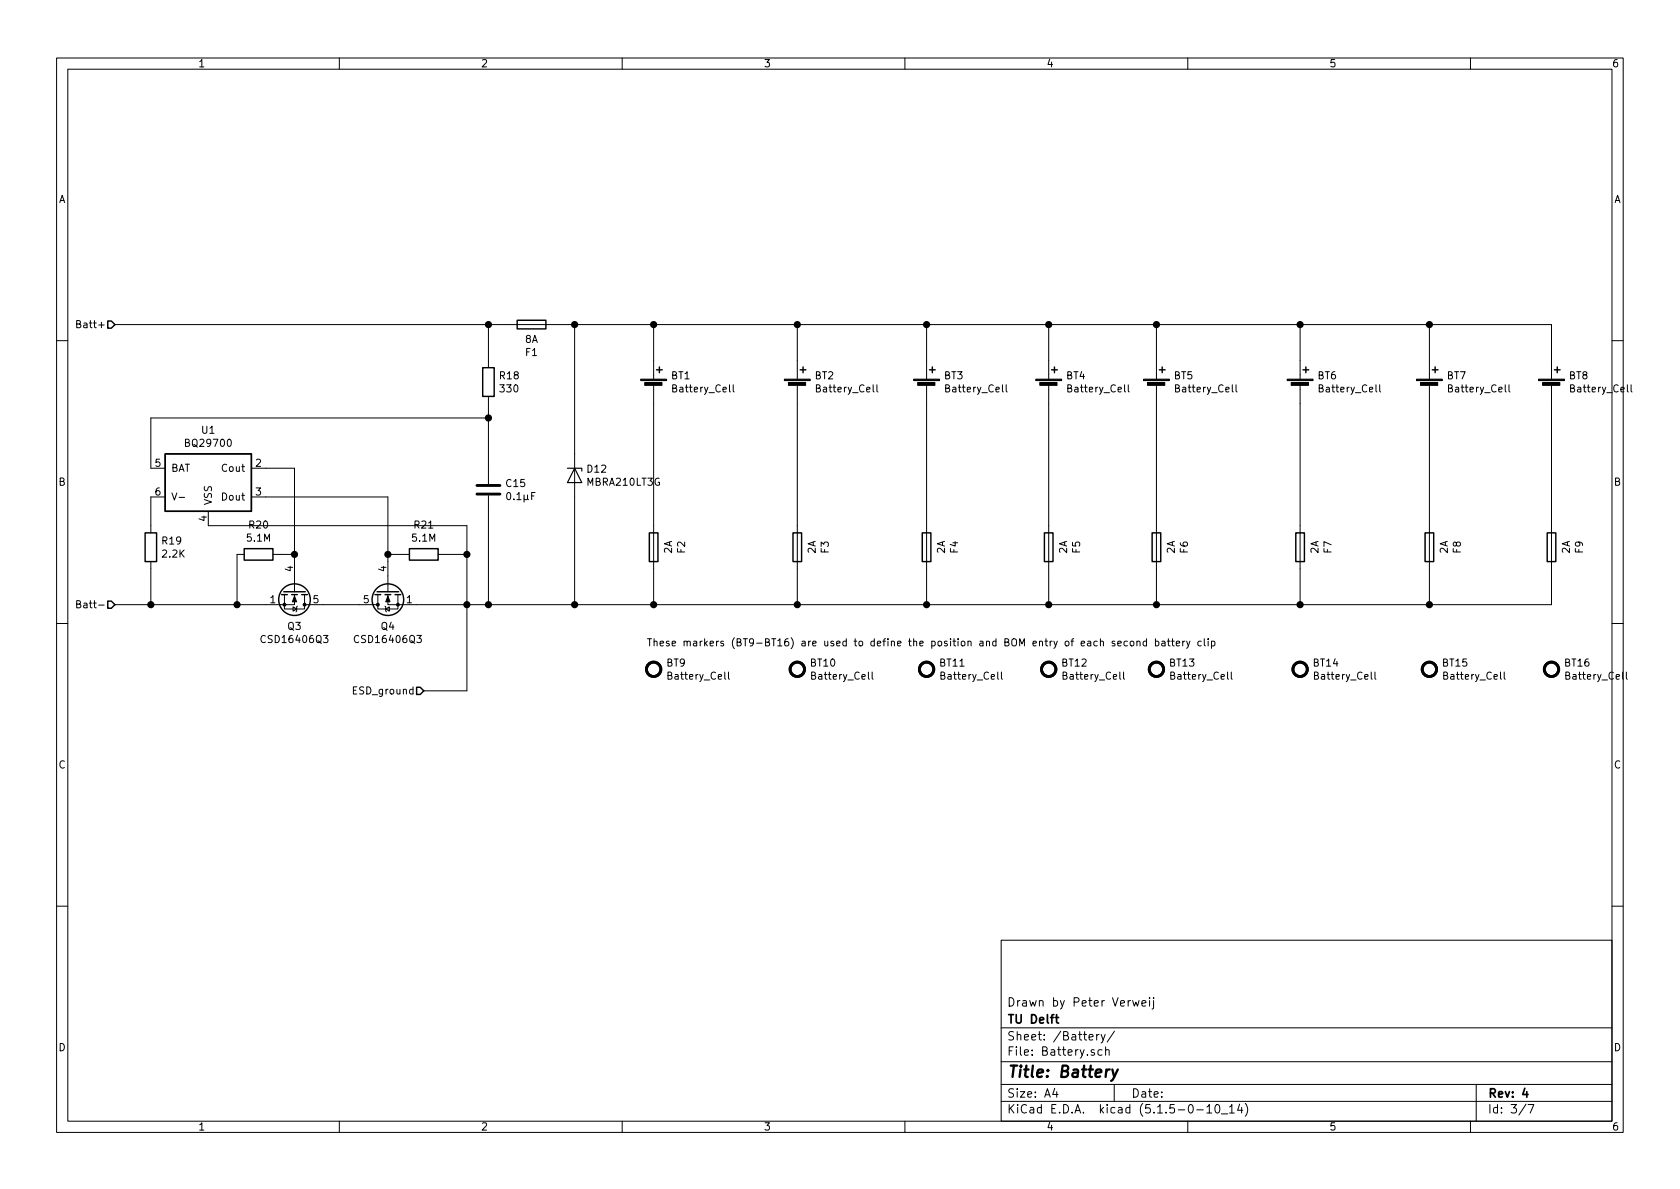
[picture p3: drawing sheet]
EESchema Schematic File Version 4
EELAYER 30 0
EELAYER END
$Descr A4 11693 8268
encoding utf-8
Sheet 3 7
Title "Battery"
Date ""
Rev "4"
Comp "TU Delft"
Comment1 "Drawn by Peter Verweij"
Comment2 ""
Comment3 ""
Comment4 ""
$EndDescr
$Comp
L Device:Battery_Cell BT1
U 1 1
P 4550 2700
AR Path="/5FE15474/5FDCBA31" Ref="BT1"  Part="1" 
AR Path="/6068BABB/5FDCBA31" Ref="BT?"  Part="1" 
F 0 "BT1" H 4668 2796 50  0000 L CNN
F 1 "Battery_Cell" H 4668 2705 50  0000 L CNN
F 2 "Footprints GNSS project:Keystone_246TR_20700" V 4550 2760 50  0001 C CNN
F 3 "~" V 4550 2760 50  0001 C CNN
F 4 "Keystone" H 4550 2700 50  0001 C CNN "Manufacturer_Name"
F 5 "246TR" H 4550 2700 50  0001 C CNN "Manufacturer_Part_Number"
F 6 "20700 battery clips" H 4550 2700 50  0001 C CNN "Description/Value"
F 7 "Thru-Hole" H 4550 2700 50  0001 C CNN "Type"
	1    4550 2700
	1    0    0    -1  
$EndComp
$Comp
L Device:Battery_Cell BT2
U 1 1
P 5550 2700
AR Path="/5FE15474/5FDCC7B2" Ref="BT2"  Part="1" 
AR Path="/6068BABB/5FDCC7B2" Ref="BT?"  Part="1" 
F 0 "BT2" H 5668 2796 50  0000 L CNN
F 1 "Battery_Cell" H 5668 2705 50  0000 L CNN
F 2 "Footprints GNSS project:Keystone_246TR_20700" V 5550 2760 50  0001 C CNN
F 3 "~" V 5550 2760 50  0001 C CNN
F 4 "Keystone" H 5550 2700 50  0001 C CNN "Manufacturer_Name"
F 5 "246TR" H 5550 2700 50  0001 C CNN "Manufacturer_Part_Number"
F 6 "20700 battery clips" H 5550 2700 50  0001 C CNN "Description/Value"
F 7 "Thru-Hole" H 5550 2700 50  0001 C CNN "Type"
	1    5550 2700
	1    0    0    -1  
$EndComp
$Comp
L Device:Battery_Cell BT3
U 1 1
P 6450 2700
AR Path="/5FE15474/5FDCD3CD" Ref="BT3"  Part="1" 
AR Path="/6068BABB/5FDCD3CD" Ref="BT?"  Part="1" 
F 0 "BT3" H 6568 2796 50  0000 L CNN
F 1 "Battery_Cell" H 6568 2705 50  0000 L CNN
F 2 "Footprints GNSS project:Keystone_246TR_20700" V 6450 2760 50  0001 C CNN
F 3 "~" V 6450 2760 50  0001 C CNN
F 4 "Keystone" H 6450 2700 50  0001 C CNN "Manufacturer_Name"
F 5 "246TR" H 6450 2700 50  0001 C CNN "Manufacturer_Part_Number"
F 6 "20700 battery clips" H 6450 2700 50  0001 C CNN "Description/Value"
F 7 "Thru-Hole" H 6450 2700 50  0001 C CNN "Type"
	1    6450 2700
	1    0    0    -1  
$EndComp
$Comp
L Device:Battery_Cell BT4
U 1 1
P 7300 2700
AR Path="/5FE15474/5FDCDF77" Ref="BT4"  Part="1" 
AR Path="/6068BABB/5FDCDF77" Ref="BT?"  Part="1" 
F 0 "BT4" H 7418 2796 50  0000 L CNN
F 1 "Battery_Cell" H 7418 2705 50  0000 L CNN
F 2 "Footprints GNSS project:Keystone_246TR_20700" V 7300 2760 50  0001 C CNN
F 3 "~" V 7300 2760 50  0001 C CNN
F 4 "Keystone" H 7300 2700 50  0001 C CNN "Manufacturer_Name"
F 5 "246TR" H 7300 2700 50  0001 C CNN "Manufacturer_Part_Number"
F 6 "20700 battery clips" H 7300 2700 50  0001 C CNN "Description/Value"
F 7 "Thru-Hole" H 7300 2700 50  0001 C CNN "Type"
	1    7300 2700
	1    0    0    -1  
$EndComp
$Comp
L Device:Fuse F?
U 1 1
P 4550 3800
AR Path="/5FDCEBC8" Ref="F?"  Part="1" 
AR Path="/5FDB3AF9/5FDCEBC8" Ref="F?"  Part="1" 
AR Path="/5FE15474/5FDCEBC8" Ref="F2"  Part="1" 
AR Path="/6068BABB/5FDCEBC8" Ref="F?"  Part="1" 
F 0 "F2" V 4353 3800 50  0000 C CNN
F 1 "2A" V 4444 3800 50  0000 C CNN
F 2 "Fuse:Fuseholder_Cylinder-5x20mm_Schurter_0031_8201_Horizontal_Open" V 4480 3800 50  0001 C CNN
F 3 "~" H 4550 3800 50  0001 C CNN
F 4 "Schurter" V 4550 3800 50  0001 C CNN "Manufacturer_Name"
F 5 "0031.8201" H 4550 3800 50  0001 C CNN "Manufacturer_Part_Number"
F 6 "20x5 Fuse holder" H 4550 3800 50  0001 C CNN "Description/Value"
F 7 "Thru-Hole" H 4550 3800 50  0001 C CNN "Type"
	1    4550 3800
	-1   0    0    1   
$EndComp
$Comp
L Device:Fuse F?
U 1 1
P 5550 3800
AR Path="/5FDCFB12" Ref="F?"  Part="1" 
AR Path="/5FDB3AF9/5FDCFB12" Ref="F?"  Part="1" 
AR Path="/5FE15474/5FDCFB12" Ref="F3"  Part="1" 
AR Path="/6068BABB/5FDCFB12" Ref="F?"  Part="1" 
F 0 "F3" V 5353 3800 50  0000 C CNN
F 1 "2A" V 5444 3800 50  0000 C CNN
F 2 "Fuse:Fuseholder_Cylinder-5x20mm_Schurter_0031_8201_Horizontal_Open" V 5480 3800 50  0001 C CNN
F 3 "~" H 5550 3800 50  0001 C CNN
F 4 "Schurter" V 5550 3800 50  0001 C CNN "Manufacturer_Name"
F 5 "0031.8201" H 5550 3800 50  0001 C CNN "Manufacturer_Part_Number"
F 6 "20x5 Fuse holder" H 5550 3800 50  0001 C CNN "Description/Value"
F 7 "Thru-Hole" H 5550 3800 50  0001 C CNN "Type"
	1    5550 3800
	-1   0    0    1   
$EndComp
$Comp
L Device:Fuse F?
U 1 1
P 6450 3800
AR Path="/5FDD080E" Ref="F?"  Part="1" 
AR Path="/5FDB3AF9/5FDD080E" Ref="F?"  Part="1" 
AR Path="/5FE15474/5FDD080E" Ref="F4"  Part="1" 
AR Path="/6068BABB/5FDD080E" Ref="F?"  Part="1" 
F 0 "F4" V 6253 3800 50  0000 C CNN
F 1 "2A" V 6344 3800 50  0000 C CNN
F 2 "Fuse:Fuseholder_Cylinder-5x20mm_Schurter_0031_8201_Horizontal_Open" V 6380 3800 50  0001 C CNN
F 3 "~" H 6450 3800 50  0001 C CNN
F 4 "Schurter" V 6450 3800 50  0001 C CNN "Manufacturer_Name"
F 5 "0031.8201" H 6450 3800 50  0001 C CNN "Manufacturer_Part_Number"
F 6 "20x5 Fuse holder" H 6450 3800 50  0001 C CNN "Description/Value"
F 7 "Thru-Hole" H 6450 3800 50  0001 C CNN "Type"
	1    6450 3800
	-1   0    0    1   
$EndComp
$Comp
L Device:Fuse F?
U 1 1
P 7300 3800
AR Path="/5FDD11F3" Ref="F?"  Part="1" 
AR Path="/5FDB3AF9/5FDD11F3" Ref="F?"  Part="1" 
AR Path="/5FE15474/5FDD11F3" Ref="F5"  Part="1" 
AR Path="/6068BABB/5FDD11F3" Ref="F?"  Part="1" 
F 0 "F5" V 7103 3800 50  0000 C CNN
F 1 "2A" V 7194 3800 50  0000 C CNN
F 2 "Fuse:Fuseholder_Cylinder-5x20mm_Schurter_0031_8201_Horizontal_Open" V 7230 3800 50  0001 C CNN
F 3 "~" H 7300 3800 50  0001 C CNN
F 4 "Schurter" V 7300 3800 50  0001 C CNN "Manufacturer_Name"
F 5 "0031.8201" H 7300 3800 50  0001 C CNN "Manufacturer_Part_Number"
F 6 "20x5 Fuse holder" H 7300 3800 50  0001 C CNN "Description/Value"
F 7 "Thru-Hole" H 7300 3800 50  0001 C CNN "Type"
	1    7300 3800
	-1   0    0    1   
$EndComp
$Comp
L Device:D_Zener D12
U 1 1
P 4000 3300
AR Path="/5FE15474/5FDDB246" Ref="D12"  Part="1" 
AR Path="/6068BABB/5FDDB246" Ref="D?"  Part="1" 
F 0 "D12" V 3954 3379 50  0000 L CNN
F 1 "MBRA210LT3G" V 4045 3379 50  0000 L CNN
F 2 "Footprints GNSS project:MBRA210LT3G" H 4000 3300 50  0001 C CNN
F 3 "~" H 4000 3300 50  0001 C CNN
F 4 "Schottkey diode" H 4000 3300 50  0001 C CNN "Description/Value"
F 5 "DO-214AC" H 4000 3300 50  0001 C CNN "Footprint type"
F 6 "ON Semiconductor" H 4000 3300 50  0001 C CNN "Manufacturer_Name"
F 7 "MBRA210LT3G" H 4000 3300 50  0001 C CNN "Manufacturer_Part_Number"
F 8 "SMD" H 4000 3300 50  0001 C CNN "Type"
	1    4000 3300
	0    1    1    0   
$EndComp
Connection ~ 4550 4200
Connection ~ 5550 4200
Wire Wire Line
	5550 4200 6450 4200
Connection ~ 6450 4200
Wire Wire Line
	6450 4200 7300 4200
Wire Wire Line
	7300 4200 7300 3950
Text HLabel 800  2250 0    50   Input ~ 0
Batt+
Text HLabel 800  4200 0    50   Input ~ 0
Batt-
Wire Wire Line
	4550 2500 4550 2250
Wire Wire Line
	5550 2500 5550 2250
Connection ~ 5550 2250
Wire Wire Line
	5550 2250 6450 2250
Wire Wire Line
	6450 2500 6450 2250
Connection ~ 6450 2250
Wire Wire Line
	6450 2250 7300 2250
Wire Wire Line
	7300 2500 7300 2250
Wire Wire Line
	4550 3950 4550 4200
Wire Wire Line
	5550 3950 5550 4200
Wire Wire Line
	6450 3950 6450 4200
Wire Wire Line
	4550 2800 4550 3650
Wire Wire Line
	5550 2800 5550 3650
Wire Wire Line
	6450 2800 6450 3650
Wire Wire Line
	7300 2800 7300 3650
Wire Wire Line
	10800 2800 10800 3650
Wire Wire Line
	9950 2800 9950 3650
Wire Wire Line
	9050 2800 9050 3650
Wire Wire Line
	8050 2800 8050 3650
Wire Wire Line
	9950 3950 9950 4200
Wire Wire Line
	9050 3950 9050 4200
Wire Wire Line
	8050 3950 8050 4200
Wire Wire Line
	10800 2500 10800 2250
Wire Wire Line
	9950 2250 10800 2250
Connection ~ 9950 2250
Wire Wire Line
	9950 2500 9950 2250
Wire Wire Line
	9050 2250 9950 2250
Connection ~ 9050 2250
Wire Wire Line
	9050 2500 9050 2250
Wire Wire Line
	8050 2250 9050 2250
Connection ~ 8050 2250
Wire Wire Line
	8050 2500 8050 2250
Wire Wire Line
	10800 4200 10800 3950
Wire Wire Line
	9950 4200 10800 4200
Connection ~ 9950 4200
Wire Wire Line
	9050 4200 9950 4200
Connection ~ 9050 4200
Wire Wire Line
	8050 4200 9050 4200
Connection ~ 8050 4200
$Comp
L Device:Fuse F?
U 1 1
P 10800 3800
AR Path="/5FE31565" Ref="F?"  Part="1" 
AR Path="/5FDB3AF9/5FE31565" Ref="F?"  Part="1" 
AR Path="/5FE15474/5FE31565" Ref="F9"  Part="1" 
AR Path="/6068BABB/5FE31565" Ref="F?"  Part="1" 
F 0 "F9" V 10603 3800 50  0000 C CNN
F 1 "2A" V 10694 3800 50  0000 C CNN
F 2 "Fuse:Fuseholder_Cylinder-5x20mm_Schurter_0031_8201_Horizontal_Open" V 10730 3800 50  0001 C CNN
F 3 "~" H 10800 3800 50  0001 C CNN
F 4 "Schurter" V 10800 3800 50  0001 C CNN "Manufacturer_Name"
F 5 "0031.8201" H 10800 3800 50  0001 C CNN "Manufacturer_Part_Number"
F 6 "20x5 Fuse holder" H 10800 3800 50  0001 C CNN "Description/Value"
F 7 "Thru-Hole" H 10800 3800 50  0001 C CNN "Type"
	1    10800 3800
	-1   0    0    1   
$EndComp
$Comp
L Device:Fuse F?
U 1 1
P 9950 3800
AR Path="/5FE3155B" Ref="F?"  Part="1" 
AR Path="/5FDB3AF9/5FE3155B" Ref="F?"  Part="1" 
AR Path="/5FE15474/5FE3155B" Ref="F8"  Part="1" 
AR Path="/6068BABB/5FE3155B" Ref="F?"  Part="1" 
F 0 "F8" V 9753 3800 50  0000 C CNN
F 1 "2A" V 9844 3800 50  0000 C CNN
F 2 "Fuse:Fuseholder_Cylinder-5x20mm_Schurter_0031_8201_Horizontal_Open" V 9880 3800 50  0001 C CNN
F 3 "~" H 9950 3800 50  0001 C CNN
F 4 "Schurter" V 9950 3800 50  0001 C CNN "Manufacturer_Name"
F 5 "0031.8201" H 9950 3800 50  0001 C CNN "Manufacturer_Part_Number"
F 6 "20x5 Fuse holder" H 9950 3800 50  0001 C CNN "Description/Value"
F 7 "Thru-Hole" H 9950 3800 50  0001 C CNN "Type"
	1    9950 3800
	-1   0    0    1   
$EndComp
$Comp
L Device:Fuse F?
U 1 1
P 9050 3800
AR Path="/5FE31551" Ref="F?"  Part="1" 
AR Path="/5FDB3AF9/5FE31551" Ref="F?"  Part="1" 
AR Path="/5FE15474/5FE31551" Ref="F7"  Part="1" 
AR Path="/6068BABB/5FE31551" Ref="F?"  Part="1" 
F 0 "F7" V 8853 3800 50  0000 C CNN
F 1 "2A" V 8944 3800 50  0000 C CNN
F 2 "Fuse:Fuseholder_Cylinder-5x20mm_Schurter_0031_8201_Horizontal_Open" V 8980 3800 50  0001 C CNN
F 3 "~" H 9050 3800 50  0001 C CNN
F 4 "Schurter" V 9050 3800 50  0001 C CNN "Manufacturer_Name"
F 5 "0031.8201" H 9050 3800 50  0001 C CNN "Manufacturer_Part_Number"
F 6 "20x5 Fuse holder" H 9050 3800 50  0001 C CNN "Description/Value"
F 7 "Thru-Hole" H 9050 3800 50  0001 C CNN "Type"
	1    9050 3800
	-1   0    0    1   
$EndComp
$Comp
L Device:Fuse F?
U 1 1
P 8050 3800
AR Path="/5FE31547" Ref="F?"  Part="1" 
AR Path="/5FDB3AF9/5FE31547" Ref="F?"  Part="1" 
AR Path="/5FE15474/5FE31547" Ref="F6"  Part="1" 
AR Path="/6068BABB/5FE31547" Ref="F?"  Part="1" 
F 0 "F6" V 7853 3800 50  0000 C CNN
F 1 "2A" V 7944 3800 50  0000 C CNN
F 2 "Fuse:Fuseholder_Cylinder-5x20mm_Schurter_0031_8201_Horizontal_Open" V 7980 3800 50  0001 C CNN
F 3 "~" H 8050 3800 50  0001 C CNN
F 4 "Schurter" V 8050 3800 50  0001 C CNN "Manufacturer_Name"
F 5 "0031.8201" H 8050 3800 50  0001 C CNN "Manufacturer_Part_Number"
F 6 "20x5 Fuse holder" H 8050 3800 50  0001 C CNN "Description/Value"
F 7 "Thru-Hole" H 8050 3800 50  0001 C CNN "Type"
	1    8050 3800
	-1   0    0    1   
$EndComp
$Comp
L Device:Battery_Cell BT8
U 1 1
P 10800 2700
AR Path="/5FE15474/5FE3153D" Ref="BT8"  Part="1" 
AR Path="/6068BABB/5FE3153D" Ref="BT?"  Part="1" 
F 0 "BT8" H 10918 2796 50  0000 L CNN
F 1 "Battery_Cell" H 10918 2705 50  0000 L CNN
F 2 "Footprints GNSS project:Keystone_246TR_20700" V 10800 2760 50  0001 C CNN
F 3 "~" V 10800 2760 50  0001 C CNN
F 4 "Keystone" H 10800 2700 50  0001 C CNN "Manufacturer_Name"
F 5 "246TR" H 10800 2700 50  0001 C CNN "Manufacturer_Part_Number"
F 6 "20700 battery clips" H 10800 2700 50  0001 C CNN "Description/Value"
F 7 "Thru-Hole" H 10800 2700 50  0001 C CNN "Type"
	1    10800 2700
	1    0    0    -1  
$EndComp
$Comp
L Device:Battery_Cell BT7
U 1 1
P 9950 2700
AR Path="/5FE15474/5FE31533" Ref="BT7"  Part="1" 
AR Path="/6068BABB/5FE31533" Ref="BT?"  Part="1" 
F 0 "BT7" H 10068 2796 50  0000 L CNN
F 1 "Battery_Cell" H 10068 2705 50  0000 L CNN
F 2 "Footprints GNSS project:Keystone_246TR_20700" V 9950 2760 50  0001 C CNN
F 3 "~" V 9950 2760 50  0001 C CNN
F 4 "Keystone" H 9950 2700 50  0001 C CNN "Manufacturer_Name"
F 5 "246TR" H 9950 2700 50  0001 C CNN "Manufacturer_Part_Number"
F 6 "20700 battery clips" H 9950 2700 50  0001 C CNN "Description/Value"
F 7 "Thru-Hole" H 9950 2700 50  0001 C CNN "Type"
	1    9950 2700
	1    0    0    -1  
$EndComp
$Comp
L Device:Battery_Cell BT6
U 1 1
P 9050 2700
AR Path="/5FE15474/5FE31529" Ref="BT6"  Part="1" 
AR Path="/6068BABB/5FE31529" Ref="BT?"  Part="1" 
F 0 "BT6" H 9168 2796 50  0000 L CNN
F 1 "Battery_Cell" H 9168 2705 50  0000 L CNN
F 2 "Footprints GNSS project:Keystone_246TR_20700" V 9050 2760 50  0001 C CNN
F 3 "~" V 9050 2760 50  0001 C CNN
F 4 "Keystone" H 9050 2700 50  0001 C CNN "Manufacturer_Name"
F 5 "246TR" H 9050 2700 50  0001 C CNN "Manufacturer_Part_Number"
F 6 "20700 battery clips" H 9050 2700 50  0001 C CNN "Description/Value"
F 7 "Thru-Hole" H 9050 2700 50  0001 C CNN "Type"
	1    9050 2700
	1    0    0    -1  
$EndComp
$Comp
L Device:Battery_Cell BT5
U 1 1
P 8050 2700
AR Path="/5FE15474/5FE3151F" Ref="BT5"  Part="1" 
AR Path="/6068BABB/5FE3151F" Ref="BT?"  Part="1" 
F 0 "BT5" H 8168 2796 50  0000 L CNN
F 1 "Battery_Cell" H 8168 2705 50  0000 L CNN
F 2 "Footprints GNSS project:Keystone_246TR_20700" V 8050 2760 50  0001 C CNN
F 3 "~" V 8050 2760 50  0001 C CNN
F 4 "Keystone" H 8050 2700 50  0001 C CNN "Manufacturer_Name"
F 5 "246TR" H 8050 2700 50  0001 C CNN "Manufacturer_Part_Number"
F 6 "20700 battery clips" H 8050 2700 50  0001 C CNN "Description/Value"
F 7 "Thru-Hole" H 8050 2700 50  0001 C CNN "Type"
	1    8050 2700
	1    0    0    -1  
$EndComp
Wire Wire Line
	7300 4200 8050 4200
Connection ~ 7300 4200
Wire Wire Line
	7300 2250 8050 2250
Connection ~ 7300 2250
Wire Wire Line
	4550 4200 5550 4200
Wire Wire Line
	4550 2250 5550 2250
Connection ~ 4550 2250
Wire Wire Line
	4000 3450 4000 4200
Wire Wire Line
	4000 3150 4000 2250
Wire Wire Line
	800  4200 1050 4200
Wire Wire Line
	1650 4200 1850 4200
Connection ~ 1650 4200
Wire Wire Line
	1650 3850 1650 4200
Wire Wire Line
	2050 3850 2050 3250
Connection ~ 2050 3850
Wire Wire Line
	2050 3850 1950 3850
Wire Wire Line
	3250 3850 3250 4200
Connection ~ 3250 3850
Wire Wire Line
	3100 3850 3250 3850
Wire Wire Line
	2700 3850 2700 3450
Connection ~ 2700 3850
Wire Wire Line
	2700 3850 2800 3850
$Comp
L Device:R R20
U 1 1
P 1800 3850
AR Path="/5FE15474/5FE8A15A" Ref="R20"  Part="1" 
AR Path="/6068BABB/5FE8A15A" Ref="R?"  Part="1" 
F 0 "R20" V 1593 3850 50  0000 C CNN
F 1 "5.1M" V 1684 3850 50  0000 C CNN
F 2 "Resistor_SMD:R_0603_1608Metric" V 1730 3850 50  0001 C CNN
F 3 "~" H 1800 3850 50  0001 C CNN
F 4 "SMD 5.1M resistor" H 1800 3850 50  0001 C CNN "Description/Value"
F 5 "0603inch 1608metric" H 1800 3850 50  0001 C CNN "Footprint type"
F 6 "Vishay" H 1800 3850 50  0001 C CNN "Manufacturer_Name"
F 7 "SMD" H 1800 3850 50  0001 C CNN "Type"
F 8 "CRCW06035M10FKEA" H 1800 3850 50  0001 C CNN "Manufacturer_Part_Number"
	1    1800 3850
	0    1    1    0   
$EndComp
$Comp
L Device:R R21
U 1 1
P 2950 3850
AR Path="/5FE15474/5FE898D1" Ref="R21"  Part="1" 
AR Path="/6068BABB/5FE898D1" Ref="R?"  Part="1" 
F 0 "R21" V 2743 3850 50  0000 C CNN
F 1 "5.1M" V 2834 3850 50  0000 C CNN
F 2 "Resistor_SMD:R_0603_1608Metric" V 2880 3850 50  0001 C CNN
F 3 "~" H 2950 3850 50  0001 C CNN
F 4 "SMD 5.1M resistor" H 2950 3850 50  0001 C CNN "Description/Value"
F 5 "0603inch 1608metric" H 2950 3850 50  0001 C CNN "Footprint type"
F 6 "Vishay" H 2950 3850 50  0001 C CNN "Manufacturer_Name"
F 7 "SMD" H 2950 3850 50  0001 C CNN "Type"
F 8 "CRCW06035M10FKEA" H 2950 3850 50  0001 C CNN "Manufacturer_Part_Number"
	1    2950 3850
	0    1    1    0   
$EndComp
Wire Wire Line
	3400 2250 3550 2250
$Comp
L Battery_Management:BQ297xy U1
U 1 1
P 1450 3350
AR Path="/5FE15474/5FDD9435" Ref="U1"  Part="1" 
AR Path="/6068BABB/5FDD9435" Ref="U?"  Part="1" 
F 0 "U1" H 1450 3717 50  0000 C CNN
F 1 "BQ29700" H 1450 3626 50  0000 C CNN
F 2 "Package_SON:WSON-6_1.5x1.5mm_P0.5mm" H 1450 3700 50  0001 C CNN
F 3 "http://www.ti.com/lit/ds/symlink/bq2970.pdf" H 1200 3550 50  0001 C CNN
F 4 "Battery protection circuit" H 1450 3350 50  0001 C CNN "Description/Value"
F 5 "WSON-6" H 1450 3350 50  0001 C CNN "Footprint type"
F 6 "Texas Instruments" H 1450 3350 50  0001 C CNN "Manufacturer_Name"
F 7 "BQ29700DSER" H 1450 3350 50  0001 C CNN "Manufacturer_Part_Number"
F 8 "SMD" H 1450 3350 50  0001 C CNN "Type"
	1    1450 3350
	1    0    0    -1  
$EndComp
Wire Wire Line
	1450 3650 3250 3650
Wire Wire Line
	3250 3650 3250 3850
Wire Wire Line
	1050 3450 1050 3650
$Comp
L Device:R R19
U 1 1
P 1050 3800
AR Path="/5FE15474/5FE0D97D" Ref="R19"  Part="1" 
AR Path="/6068BABB/5FE0D97D" Ref="R?"  Part="1" 
F 0 "R19" H 1120 3846 50  0000 L CNN
F 1 "2.2K" H 1120 3755 50  0000 L CNN
F 2 "Resistor_SMD:R_0603_1608Metric" V 980 3800 50  0001 C CNN
F 3 "~" H 1050 3800 50  0001 C CNN
F 4 "SMD 2.2K resistor" H 1050 3800 50  0001 C CNN "Description/Value"
F 5 "0603inch 1608metric" H 1050 3800 50  0001 C CNN "Footprint type"
F 6 "Vishay" H 1050 3800 50  0001 C CNN "Manufacturer_Name"
F 7 "SMD" H 1050 3800 50  0001 C CNN "Type"
F 8 "CRCW06032K20JNEA" H 1050 3800 50  0001 C CNN "Manufacturer_Part_Number"
	1    1050 3800
	1    0    0    -1  
$EndComp
Wire Wire Line
	1050 3950 1050 4200
$Comp
L Device:R R18
U 1 1
P 3400 2650
AR Path="/5FE15474/5FE0DD2D" Ref="R18"  Part="1" 
AR Path="/6068BABB/5FE0DD2D" Ref="R?"  Part="1" 
F 0 "R18" H 3470 2696 50  0000 L CNN
F 1 "330" H 3470 2605 50  0000 L CNN
F 2 "Resistor_SMD:R_0603_1608Metric" V 3330 2650 50  0001 C CNN
F 3 "~" H 3400 2650 50  0001 C CNN
F 4 "SMD 330ohm resistor" H 3400 2650 50  0001 C CNN "Description/Value"
F 5 "0603inch 1608metric" H 3400 2650 50  0001 C CNN "Footprint type"
F 6 "Vishay" H 3400 2650 50  0001 C CNN "Manufacturer_Name"
F 7 "SMD" H 3400 2650 50  0001 C CNN "Type"
F 8 "CRCW0603330RFKEA" H 3400 2650 50  0001 C CNN "Manufacturer_Part_Number"
	1    3400 2650
	1    0    0    -1  
$EndComp
$Comp
L Device:C C15
U 1 1
P 3400 3400
AR Path="/5FE15474/5FE16846" Ref="C15"  Part="1" 
AR Path="/6068BABB/5FE16846" Ref="C?"  Part="1" 
F 0 "C15" H 3515 3446 50  0000 L CNN
F 1 "0.1µF" H 3515 3355 50  0000 L CNN
F 2 "Capacitor_SMD:C_0603_1608Metric" H 3438 3250 50  0001 C CNN
F 3 "~" H 3400 3400 50  0001 C CNN
F 4 "SMD 0.1µF capacitor" H 3400 3400 50  0001 C CNN "Description/Value"
F 5 "0603inch 1608metric" H 3400 3400 50  0001 C CNN "Footprint type"
F 6 "AVX" H 3400 3400 50  0001 C CNN "Manufacturer_Name"
F 7 "06035L104K4T4A" H 3400 3400 50  0001 C CNN "Manufacturer_Part_Number"
F 8 "SMD" H 3400 3400 50  0001 C CNN "Type"
	1    3400 3400
	1    0    0    -1  
$EndComp
Wire Wire Line
	3400 3250 3400 2900
Wire Wire Line
	3400 2500 3400 2250
Wire Wire Line
	3400 3550 3400 4200
Wire Wire Line
	3400 2900 1050 2900
Wire Wire Line
	1050 2900 1050 3250
Connection ~ 3400 2900
Wire Wire Line
	3400 2900 3400 2800
Wire Wire Line
	2700 3900 2700 3850
Wire Wire Line
	2700 3450 1850 3450
Wire Wire Line
	2050 3900 2050 3850
Wire Wire Line
	2050 3250 1850 3250
$Comp
L Transistor_FET:CSD16401Q5 Q3
U 1 1
P 2050 4100
AR Path="/5FE15474/5FE343F6" Ref="Q3"  Part="1" 
AR Path="/6068BABB/5FE343F6" Ref="Q?"  Part="1" 
F 0 "Q3" V 2299 4100 50  0000 C CNN
F 1 "CSD16406Q3" V 2390 4100 50  0000 C CNN
F 2 "Footprints GNSS project:VSON-8_3.3x3.3mm_P0.65mm_NexFET" H 2250 4025 50  0001 L CIN
F 3 "http://www.ti.com/lit/gpn/csd16401q5" V 2050 4100 50  0001 L CNN
F 4 "N-Channel mosfet" H 2050 4100 50  0001 C CNN "Description/Value"
F 5 "3.3mmx3.3mm NexFET" H 2050 4100 50  0001 C CNN "Footprint type"
F 6 "Texas Instruments" H 2050 4100 50  0001 C CNN "Manufacturer_Name"
F 7 "CSD16406Q3" H 2050 4100 50  0001 C CNN "Manufacturer_Part_Number"
F 8 "SMD" H 2050 4100 50  0001 C CNN "Type"
	1    2050 4100
	0    1    1    0   
$EndComp
$Comp
L Transistor_FET:CSD16401Q5 Q4
U 1 1
P 2700 4100
AR Path="/5FE15474/5FE4515D" Ref="Q4"  Part="1" 
AR Path="/6068BABB/5FE4515D" Ref="Q?"  Part="1" 
F 0 "Q4" V 2949 4100 50  0000 C CNN
F 1 "CSD16406Q3" V 3040 4100 50  0000 C CNN
F 2 "Footprints GNSS project:VSON-8_3.3x3.3mm_P0.65mm_NexFET" H 2900 4025 50  0001 L CIN
F 3 "http://www.ti.com/lit/gpn/csd16401q5" V 2700 4100 50  0001 L CNN
F 4 "N-Channel mosfet" H 2700 4100 50  0001 C CNN "Description/Value"
F 5 "3.3mmx3.3mm NexFET" H 2700 4100 50  0001 C CNN "Footprint type"
F 6 "Texas Instruments" H 2700 4100 50  0001 C CNN "Manufacturer_Name"
F 7 "CSD16406Q3" H 2700 4100 50  0001 C CNN "Manufacturer_Part_Number"
F 8 "SMD" H 2700 4100 50  0001 C CNN "Type"
	1    2700 4100
	0    -1   1    0   
$EndComp
Wire Wire Line
	1050 4200 1650 4200
Wire Wire Line
	2500 4200 2250 4200
Wire Wire Line
	2900 4200 3250 4200
Connection ~ 1050 4200
Wire Wire Line
	3250 4200 3400 4200
Connection ~ 3250 4200
Connection ~ 3400 2250
Connection ~ 3400 4200
$Comp
L Device:Fuse F?
U 1 1
P 3700 2250
AR Path="/5FE4DA24" Ref="F?"  Part="1" 
AR Path="/5FDB3AF9/5FE4DA24" Ref="F?"  Part="1" 
AR Path="/5FE15474/5FE4DA24" Ref="F1"  Part="1" 
AR Path="/6068BABB/5FE4DA24" Ref="F?"  Part="1" 
F 0 "F1" V 3503 2250 50  0000 C CNN
F 1 "8A" V 3594 2250 50  0000 C CNN
F 2 "Fuse:Fuseholder_Cylinder-5x20mm_Schurter_0031_8201_Horizontal_Open" V 3630 2250 50  0001 C CNN
F 3 "~" H 3700 2250 50  0001 C CNN
F 4 "Schurter" V 3700 2250 50  0001 C CNN "Manufacturer_Name"
F 5 "0031.8201" H 3700 2250 50  0001 C CNN "Manufacturer_Part_Number"
F 6 "20x5 Fuse holder" H 3700 2250 50  0001 C CNN "Description/Value"
F 7 "Thru-Hole" H 3700 2250 50  0001 C CNN "Type"
	1    3700 2250
	0    -1   -1   0   
$EndComp
Wire Wire Line
	3400 4200 4000 4200
Connection ~ 4000 2250
Connection ~ 4000 4200
Wire Wire Line
	4000 2250 4550 2250
Wire Wire Line
	4000 4200 4550 4200
Wire Wire Line
	3850 2250 4000 2250
Wire Wire Line
	800  2250 3400 2250
Text HLabel 2950 4800 0    50   Input ~ 0
ESD_ground
Wire Wire Line
	3250 4200 3250 4800
Wire Wire Line
	2950 4800 3250 4800
$Comp
L Mechanical:Fiducial BT9
U 1 1
P 4550 4650
AR Path="/5FE15474/6058D5B1" Ref="BT9"  Part="1" 
AR Path="/6068BABB/6058D5B1" Ref="BT?"  Part="1" 
F 0 "BT9" H 4635 4696 50  0000 L CNN
F 1 "Battery_Cell" H 4635 4605 50  0000 L CNN
F 2 "Footprints GNSS project:LocationMarker" H 4550 4650 50  0001 C CNN
F 3 "~" H 4550 4650 50  0001 C CNN
F 4 "20700 battery clips" H 4550 4650 50  0001 C CNN "Description/Value"
F 5 "Keystone" H 4550 4650 50  0001 C CNN "Manufacturer_Name"
F 6 "246TR" H 4550 4650 50  0001 C CNN "Manufacturer_Part_Number"
F 7 "Thru-Hole" H 4550 4650 50  0001 C CNN "Type"
	1    4550 4650
	1    0    0    -1  
$EndComp
$Comp
L Mechanical:Fiducial BT10
U 1 1
P 5550 4650
AR Path="/5FE15474/605A0D4A" Ref="BT10"  Part="1" 
AR Path="/6068BABB/605A0D4A" Ref="BT?"  Part="1" 
F 0 "BT10" H 5635 4696 50  0000 L CNN
F 1 "Battery_Cell" H 5635 4605 50  0000 L CNN
F 2 "Footprints GNSS project:LocationMarker" H 5550 4650 50  0001 C CNN
F 3 "~" H 5550 4650 50  0001 C CNN
F 4 "20700 battery clips" H 5550 4650 50  0001 C CNN "Description/Value"
F 5 "Keystone" H 5550 4650 50  0001 C CNN "Manufacturer_Name"
F 6 "246TR" H 5550 4650 50  0001 C CNN "Manufacturer_Part_Number"
F 7 "Thru-Hole" H 5550 4650 50  0001 C CNN "Type"
	1    5550 4650
	1    0    0    -1  
$EndComp
$Comp
L Mechanical:Fiducial BT11
U 1 1
P 6450 4650
AR Path="/5FE15474/605A2BE9" Ref="BT11"  Part="1" 
AR Path="/6068BABB/605A2BE9" Ref="BT?"  Part="1" 
F 0 "BT11" H 6535 4696 50  0000 L CNN
F 1 "Battery_Cell" H 6535 4605 50  0000 L CNN
F 2 "Footprints GNSS project:LocationMarker" H 6450 4650 50  0001 C CNN
F 3 "~" H 6450 4650 50  0001 C CNN
F 4 "20700 battery clips" H 6450 4650 50  0001 C CNN "Description/Value"
F 5 "Keystone" H 6450 4650 50  0001 C CNN "Manufacturer_Name"
F 6 "246TR" H 6450 4650 50  0001 C CNN "Manufacturer_Part_Number"
F 7 "Thru-Hole" H 6450 4650 50  0001 C CNN "Type"
	1    6450 4650
	1    0    0    -1  
$EndComp
$Comp
L Mechanical:Fiducial BT12
U 1 1
P 7300 4650
AR Path="/5FE15474/605A4977" Ref="BT12"  Part="1" 
AR Path="/6068BABB/605A4977" Ref="BT?"  Part="1" 
F 0 "BT12" H 7385 4696 50  0000 L CNN
F 1 "Battery_Cell" H 7385 4605 50  0000 L CNN
F 2 "Footprints GNSS project:LocationMarker" H 7300 4650 50  0001 C CNN
F 3 "~" H 7300 4650 50  0001 C CNN
F 4 "20700 battery clips" H 7300 4650 50  0001 C CNN "Description/Value"
F 5 "Keystone" H 7300 4650 50  0001 C CNN "Manufacturer_Name"
F 6 "246TR" H 7300 4650 50  0001 C CNN "Manufacturer_Part_Number"
F 7 "Thru-Hole" H 7300 4650 50  0001 C CNN "Type"
	1    7300 4650
	1    0    0    -1  
$EndComp
$Comp
L Mechanical:Fiducial BT13
U 1 1
P 8050 4650
AR Path="/5FE15474/605A671A" Ref="BT13"  Part="1" 
AR Path="/6068BABB/605A671A" Ref="BT?"  Part="1" 
F 0 "BT13" H 8135 4696 50  0000 L CNN
F 1 "Battery_Cell" H 8135 4605 50  0000 L CNN
F 2 "Footprints GNSS project:LocationMarker" H 8050 4650 50  0001 C CNN
F 3 "~" H 8050 4650 50  0001 C CNN
F 4 "20700 battery clips" H 8050 4650 50  0001 C CNN "Description/Value"
F 5 "Keystone" H 8050 4650 50  0001 C CNN "Manufacturer_Name"
F 6 "246TR" H 8050 4650 50  0001 C CNN "Manufacturer_Part_Number"
F 7 "Thru-Hole" H 8050 4650 50  0001 C CNN "Type"
	1    8050 4650
	1    0    0    -1  
$EndComp
$Comp
L Mechanical:Fiducial BT14
U 1 1
P 9050 4650
AR Path="/5FE15474/605A8676" Ref="BT14"  Part="1" 
AR Path="/6068BABB/605A8676" Ref="BT?"  Part="1" 
F 0 "BT14" H 9135 4696 50  0000 L CNN
F 1 "Battery_Cell" H 9135 4605 50  0000 L CNN
F 2 "Footprints GNSS project:LocationMarker" H 9050 4650 50  0001 C CNN
F 3 "~" H 9050 4650 50  0001 C CNN
F 4 "20700 battery clips" H 9050 4650 50  0001 C CNN "Description/Value"
F 5 "Keystone" H 9050 4650 50  0001 C CNN "Manufacturer_Name"
F 6 "246TR" H 9050 4650 50  0001 C CNN "Manufacturer_Part_Number"
F 7 "Thru-Hole" H 9050 4650 50  0001 C CNN "Type"
	1    9050 4650
	1    0    0    -1  
$EndComp
$Comp
L Mechanical:Fiducial BT15
U 1 1
P 9950 4650
AR Path="/5FE15474/605AA458" Ref="BT15"  Part="1" 
AR Path="/6068BABB/605AA458" Ref="BT?"  Part="1" 
F 0 "BT15" H 10035 4696 50  0000 L CNN
F 1 "Battery_Cell" H 10035 4605 50  0000 L CNN
F 2 "Footprints GNSS project:LocationMarker" H 9950 4650 50  0001 C CNN
F 3 "~" H 9950 4650 50  0001 C CNN
F 4 "20700 battery clips" H 9950 4650 50  0001 C CNN "Description/Value"
F 5 "Keystone" H 9950 4650 50  0001 C CNN "Manufacturer_Name"
F 6 "246TR" H 9950 4650 50  0001 C CNN "Manufacturer_Part_Number"
F 7 "Thru-Hole" H 9950 4650 50  0001 C CNN "Type"
	1    9950 4650
	1    0    0    -1  
$EndComp
$Comp
L Mechanical:Fiducial BT16
U 1 1
P 10800 4650
AR Path="/5FE15474/605AC321" Ref="BT16"  Part="1" 
AR Path="/6068BABB/605AC321" Ref="BT?"  Part="1" 
F 0 "BT16" H 10885 4696 50  0000 L CNN
F 1 "Battery_Cell" H 10885 4605 50  0000 L CNN
F 2 "Footprints GNSS project:LocationMarker" H 10800 4650 50  0001 C CNN
F 3 "~" H 10800 4650 50  0001 C CNN
F 4 "20700 battery clips" H 10800 4650 50  0001 C CNN "Description/Value"
F 5 "Keystone" H 10800 4650 50  0001 C CNN "Manufacturer_Name"
F 6 "246TR" H 10800 4650 50  0001 C CNN "Manufacturer_Part_Number"
F 7 "Thru-Hole" H 10800 4650 50  0001 C CNN "Type"
	1    10800 4650
	1    0    0    -1  
$EndComp
Text Notes 4500 4500 0    50   ~ 0
These markers (BT9-BT16) are used to define the position and BOM entry of each second battery clip
$EndSCHEMATC
